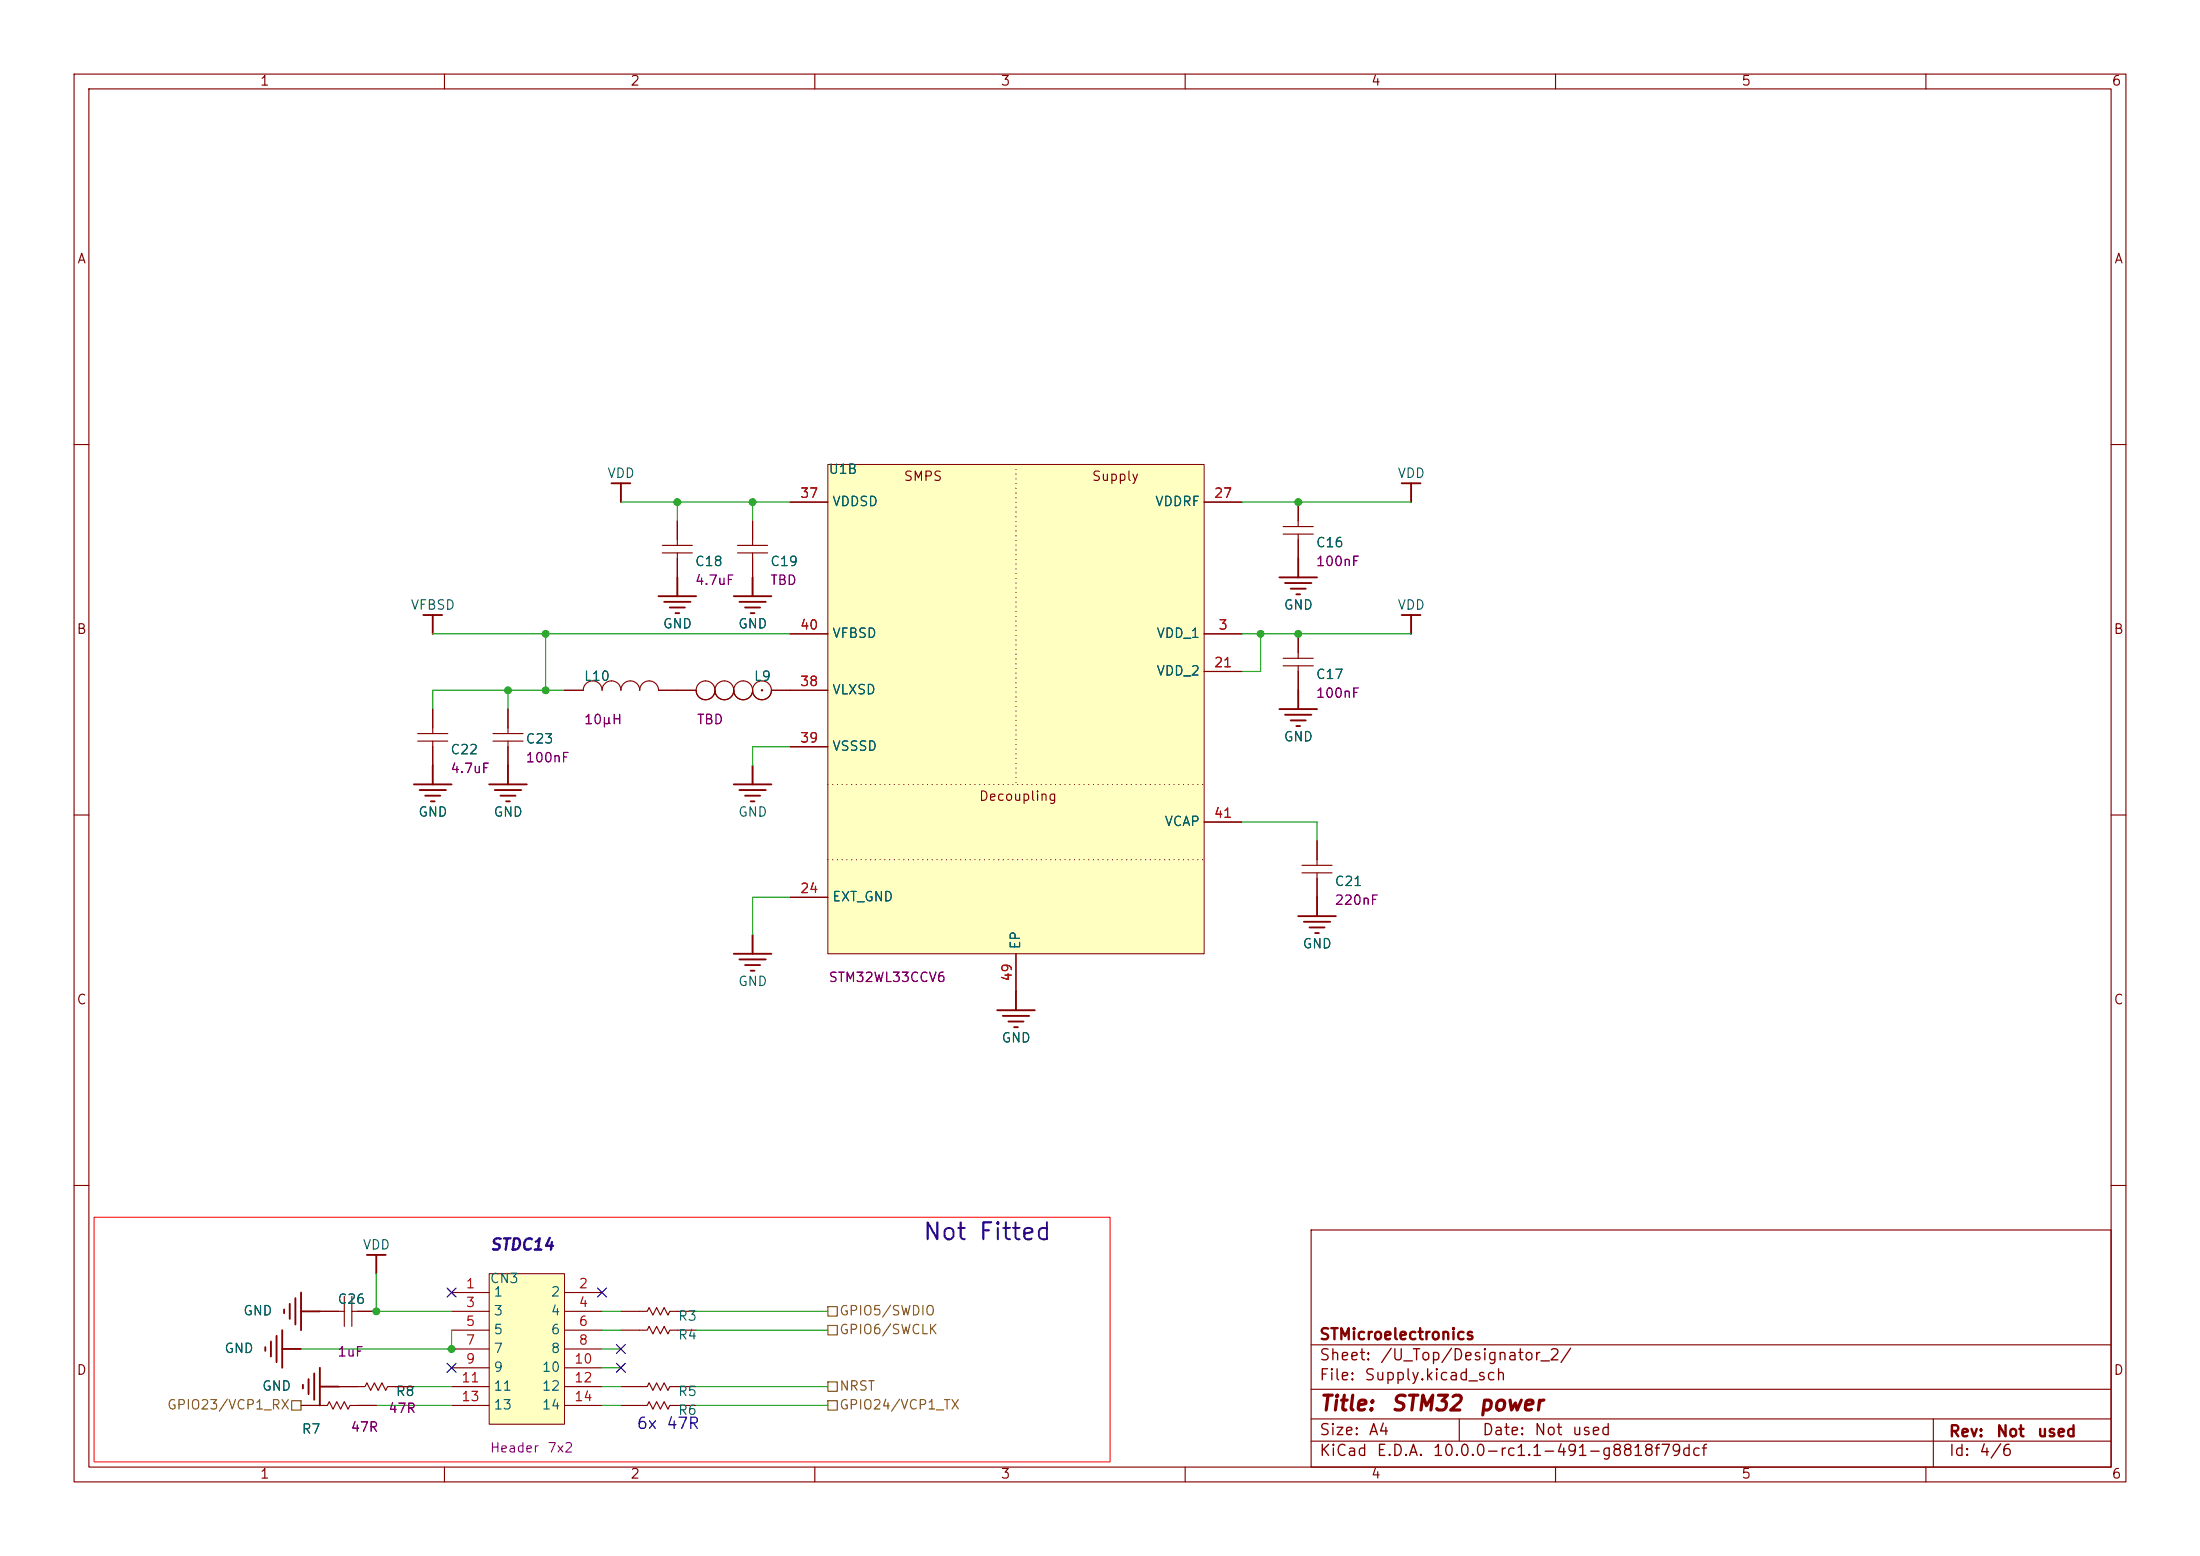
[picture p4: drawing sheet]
<svg xmlns="http://www.w3.org/2000/svg" width="297mm" height="210mm" viewBox="0 0 297 210" stroke-linecap="round" stroke-linejoin="round" font-family="sans-serif">
<g fill="none" stroke="#840000" stroke-width=".15">
<path d="M10 10h277v190h-277zM12 12h273v186h-273zM60 10v2M110 10v2M160 10v2M210 10v2M260 10v2M10 60h2M285 60h2M10 110h2M285 110h2M10 160h2"/>
<path d="M177 166h108v32h-108zM285 160h2M60 198v2M110 198v2M160 198v2M177 194.5h108M177 191.5h108M177 187.5h108M177 181.5h108M197 191.5v3M210 198v2M260 198v2"/>
<path d="M261 191.5v6.5"/>
</g>
<path d="M12.7 164.3h137.2v33h-137.2z" fill="#fff"/>
<g fill="none" stroke="#840000" stroke-width=".15">
<path d="M99.6 74.6h4M99.6 73.6h4M101.6 70.3v3.3M101.6 74.6v3.3M173.2 72.1h4.1M173.2 71.1h4.1M175.3 67.8v3.3M175.3 72.1v3.3M173.2 89.9h4.1M173.2 88.8h4.1M175.3 85.5v3.3M175.3 89.9v3.3"/>
<path d="M175.8 117.8h4M175.8 116.8h4M177.8 113.5v3.3M177.8 117.8v3.3M43.2 177h3.3M46.5 175v4M47.5 177h3.3M47.5 175v4M83.8 179.5h3.6l.2-.5 .5 1 .5-1 .6 1 .5-1 .5 1 .2-.5h3.6M83.8 177h3.6l.2-.5 .5 1 .5-1 .6 1 .5-1 .5 1 .2-.5h3.6M40.6 189.7h3.6l.2-.5 .6 1 .5-1 .5 1 .5-1 .5 1 .2-.5h3.6M83.8 187.1h3.6l.2-.5 .5 1.1 .5-1.1 .6 1.1 .5-1.1 .5 1.1 .2-.6h3.6"/>
</g>
<g fill="none" stroke="#840000" stroke-width=".25">
<path d="M189.2 65.2h2.6M190.5 65.2v2.6M57.1 83h2.6M58.4 83v2.5M172.7 95.7h5.1M173.5 96.5h3.5M174.2 97.2h2.1M175 98h.5M175.3 93.2v2.5M189.2 83h2.6M190.5 83v2.5M99.1 105.9h5"/>
<path d="M99.8 106.6h3.6M100.6 107.4h2M101.3 108.2h.6M101.6 103.3v2.6M99.1 128.7h5M99.8 129.5h3.6M100.6 130.3h2M101.3 131h.6M101.6 126.2v2.5M134.6 136.3h5.1M135.4 137.1h3.5M136.1 137.9h2.1"/>
<path d="M136.9 138.6h.5M137.2 133.8v2.5M38.1 179.5v5.1M38.4 176.7v.5M39.1 176v2M39.9 175.2v3.6M40.6 174.4v5.1M40.6 177h2.6M49.5 169.4h2.6M50.8 169.4v2.5M35.8 181.8v.5M36.6 181.1v2"/>
<path d="M37.3 180.3v3.5M38.1 182.1h2.5M40.9 186.9v.5M41.7 186.1v2.1M42.4 185.4v3.5M43.2 184.6v5.1M43.2 187.1h2.5"/>
</g>
<path d="M66 171.9h10.2v20.3h-10.2z" fill="#ffffc2"/>
<path d="M66 171.9h10.2v20.3h-10.2z" fill="none" stroke="#800000" stroke-width=".14"/>
<g fill="none" stroke="#840000" stroke-width=".15">
<path d="M89.4 74.6h4.1M89.4 73.6h4.1M91.4 70.3v3.3M91.4 74.6v3.3M61 174.4h5M61 177h5M61 179.5h5M76.2 174.4h5.1M76.2 177h5.1M76.2 179.5h5.1M45.7 187.1h3.6l.2-.5 .5 1.1 .5-1.1 .6 1.1 .5-1.1 .5 1.1 .2-.6h3.6M61 182.1h5"/>
<path d="M61 184.6h5M61 187.1h5M61 189.7h5M76.2 182.1h5.1M76.2 184.6h5.1M76.2 187.1h5.1M76.2 189.7h5.1M83.8 189.7h3.6l.2-.5 .5 1 .5-1 .6 1 .5-1 .5 1 .2-.5h3.6"/>
</g>
<g fill="none" stroke="#840000" stroke-width=".25">
<path d="M82.5 65.2h2.6M83.8 65.2v2.6M91.4 77.9v2.6M101.6 77.9v2.6M172.7 77.9h5.1M173.5 78.7h3.5M174.2 79.5h2.1M175.3 75.4v2.5M88.9 80.5h5.1M89.7 81.2h3.5M90.4 82h2.1M91.2 82.8h.5"/>
<path d="M99.1 80.5h5M99.8 81.2h3.6M100.6 82h2M101.3 82.8h.6M175 80.2h.5M175.3 123.6h5M176 124.4h3.6M176.8 125.2h2M177.5 125.9h.6M177.8 121.1v2.5"/>
</g>
<path d="M111.8 62.7h50.8v66h-50.8z" fill="#ffffc2"/>
<path d="M137.2 62.7v43.2M111.8 116h50.8M111.8 105.9h50.8" fill="none" stroke="#840000" stroke-width=".15" stroke-dasharray="0 .6"/>
<path d="M111.8 62.7h50.8v66h-50.8z" fill="none" stroke="#800000" stroke-width=".14"/>
<g fill="none" stroke="#840000" stroke-width=".15">
<path d="M91.4 70.3v2.5M91.4 75.4v2.5M101.6 70.3v2.5M101.6 75.4v2.5M106.7 67.8h5.1M162.6 67.8h5M175.3 67.8v2.5M175.3 72.8v2.6M56.4 99h4.1M58.4 95.7v3.3M66.5 99h4.1M68.6 95.7v3.3"/>
<path d="M76.2 93.2h2.5v-.1a1.27 1.27 0 0 1 1.4-1.2 1.27 1.27 0 0 1 1.2 1.3 1.27 1.27 0 0 1 1.3-1.3 1.27 1.27 0 0 1 1.2 1.3 1.27 1.27 0 0 1 1.3-1.3 1.27 1.27 0 0 1 1.3 1.3 1.27 1.27 0 0 1 1.2-1.3 1.27 1.27 0 0 1 1.3 1.3h5.1v.1a1.27 1.27 0 0 0 2 .9 1.27 1.27 0 0 0-.2-2.2 1.27 1.27 0 0 0-1.8 1.2 1.27 1.27 0 0 0 1.3 1.2 1.27 1.27 0 0 0 1.2-1.2 1.27 1.27 0 0 0 1.9 1 1.27 1.27 0 0 0 0-2.2 1.27 1.27 0 0 0-1.9 1.1 1.27 1.27 0 0 0 1.2 1.3 1.27 1.27 0 0 0 1.4-1.2 1.27 1.27 0 0 0 1.9 1 1.27 1.27 0 0 0 0-2.2 1.27 1.27 0 0 0-1.9 1.1 1.27 1.27 0 0 0 1.2 1.3 1.27 1.27 0 0 0 1.3-1.2 1.27 1.27 0 0 0 1.9 1 1.27 1.27 0 0 0 0-2.2 1.27 1.27 0 0 0-1.9 1.1 1.27 1.27 0 0 0 1.2 1.3 1.27 1.27 0 0 0 1.3-1.2h7.7M106.7 85.5h5.1M162.6 85.5h5M162.6 90.6h5M175.3 85.5v2.6M175.3 90.6v2.6M56.4 100h4.1M58.4 100v3.3M66.5 100h4.1M68.6 100v3.3M106.7 100.8h5.1M162.6 110.9h5"/>
<path d="M177.8 113.5v2.5M177.8 118.6v2.5M106.7 121.1h5.1M137.2 128.7v5.1M43.2 177h2.5M48.3 177h2.5M40.6 189.7h2.6M45.7 187.1h2.6M48.3 189.7h2.5M53.3 187.1h2.6"/>
</g>
<circle cx="102.9" cy="93.2" r=".09" fill="#840000" stroke="#840000" stroke-width=".15"/>
<path d="M55.9 105.9h5.1M56.6 106.6h3.6M57.4 107.4h2M58.2 108.2h.5M58.4 103.3v2.6M66 105.9h5.1M66.8 106.6h3.6M67.6 107.4h2M68.3 108.2h.5M68.6 103.3v2.6" fill="none" stroke="#840000" stroke-width=".25"/>
<path d="M111.8 178.9h1.2v1.3h-1.2zM111.8 176.4h1.2v1.2h-1.2zM39.4 189.1h1.2v1.2h-1.2zM111.8 189.1h1.2v1.2h-1.2zM111.8 186.5h1.2v1.3h-1.2z" fill="none" stroke="#725600" stroke-width=".15"/>
<g fill="none" stroke="#009600" stroke-width=".15">
<path d="M83.8 67.8h22.9M91.4 67.8v2.5M101.6 67.8v2.5M167.6 67.8h22.9M58.4 85.5h48.3M68.6 93.2v2.5M73.7 85.5v7.7M76.2 93.2h-17.8v2.5M167.6 85.5h22.9M170.2 85.5v5.1h-2.6M106.7 100.8h-5.1v2.5M167.6 110.9h10.2v2.6"/>
<path d="M106.7 121.1h-5.1v5.1M50.8 171.9v5.1h10.2M61 179.5v2.6h-20.4M81.3 177h2.5M81.3 179.5h2.5M94 177h17.8M94 179.5h17.8M50.8 189.7h10.2M55.9 187.1h5.1M81.3 182.1h2.5M81.3 187.1h2.5M81.3 189.7h2.5"/>
<path d="M81.3 184.6h2.5M94 187.1h17.8M94 189.7h17.8"/>
</g>
<path d="M60.4 173.8l1.2 1.3M61.6 173.8l-1.2 1.3M80.7 173.8l1.2 1.3M81.9 173.8l-1.2 1.3M60.4 184l1.2 1.2M61.6 184l-1.2 1.2M83.2 184l1.2 1.2M83.2 181.5l1.2 1.2M84.4 184l-1.2 1.2M84.4 181.5l-1.2 1.2" fill="none" stroke="#000084" stroke-width=".15"/>
<path d="M12.7 164.3h137.2v33h-137.2z" fill="none" stroke="#f00" stroke-width=".14"/>
<g fill="#009600" stroke="#009600" stroke-width=".14">
<circle cx="50.8" cy="177" r=".46"/>
<circle cx="61" cy="182.1" r=".46"/>
<circle cx="91.4" cy="67.8" r=".46"/>
<circle cx="73.7" cy="85.5" r=".46"/>
<circle cx="73.7" cy="93.2" r=".46"/>
<circle cx="68.6" cy="93.2" r=".46"/>
<circle cx="101.6" cy="67.8" r=".46"/>
<circle cx="175.3" cy="67.8" r=".46"/>
<circle cx="170.2" cy="85.5" r=".46"/>
<circle cx="175.3" cy="85.5" r=".46"/>
</g>
<g font-size="2.3" fill="#0000c2">
<text x="124.5" y="167.9">Not</text>
<text x="132" y="167.9">Fitted</text>
</g>
<g font-size="2" fill="#840000">
<text x="178" y="190.9">Title:</text>
<text x="187.7" y="190.9">STM32</text>
<text x="199.5" y="190.9">power</text>
</g>
<g font-size="1.5" fill="#0000c2">
<text x="66" y="169.1">STDC14</text>
<text x="85.9" y="193.2">6x</text>
<text x="89.9" y="193.2">47R</text>
</g>
<g font-size="1.5" fill="#840000">
<text x="178" y="184">Sheet:</text>
<text x="178" y="181.2">STMicroelectronics</text>
<text x="186.2" y="184">/U_Top/Designator_2/</text>
<text x="178" y="186.7">File:</text>
<text x="184.1" y="186.7">Supply.kicad_sch</text>
<text x="178" y="196.9">KiCad</text>
<text x="178" y="194.1">Size:</text>
<text x="184.7" y="194.1">A4</text>
<text x="185.7" y="196.9">E.D.A.</text>
<text x="193.3" y="196.9">10.0.0-rc1.1-491-g8818f79dcf</text>
<text x="200" y="194.1">Date:</text>
<text x="207" y="194.1">Not</text>
<text x="212.1" y="194.1">used</text>
<text x="263" y="194.3">Rev:</text>
<text x="263" y="196.9">Id:</text>
<text x="267.1" y="196.9">4/6</text>
<text x="269.4" y="194.3">Not</text>
<text x="274.9" y="194.3">used</text>
</g>
<g font-size="1.3" fill="#840000">
<text x="35" y="11.9">1</text>
<text x="85" y="11.9">2</text>
<text x="135" y="11.9">3</text>
<text x="185" y="11.9">4</text>
<text x="235" y="11.9">5</text>
<text x="285" y="11.9">6</text>
<text x="10.3" y="35.9">A</text>
<text x="285.3" y="35.9">A</text>
<text x="121.9" y="65.2">SMPS</text>
<text x="147.3" y="65.2">Supply</text>
<text x="10.3" y="85.9">B</text>
<text x="285.3" y="85.9">B</text>
<text x="132.1" y="108.4">Decoupling</text>
<text x="10.3" y="135.9">C</text>
<text x="285.3" y="135.9">C</text>
<text x="10.3" y="185.9">D</text>
<text x="285.3" y="185.9">D</text>
<text x="35" y="199.9">1</text>
<text x="85" y="199.9">2</text>
<text x="135" y="199.9">3</text>
<text x="185" y="199.9">4</text>
<text x="235" y="199.9">5</text>
<text x="285" y="199.9">6</text>
</g>
<g font-size="1.3" fill="#006464">
<text x="81.9" y="64.8">VDD</text>
<text x="111.8" y="64.3">U1B</text>
<text x="188.6" y="64.8">VDD</text>
<text x="112.3" y="68.6">VDDSD</text>
<text x="155.9" y="68.6">VDDRF</text>
<text x="93.7" y="76.7">C18</text>
<text x="103.9" y="76.7">C19</text>
<text x="177.6" y="74.2">C16</text>
<text x="55.4" y="82.6">VFBSD</text>
<text x="173.2" y="82.6">GND</text>
<text x="188.6" y="82.6">VDD</text>
<text x="89.4" y="85.1">GND</text>
<text x="99.6" y="85.1">GND</text>
<text x="112.3" y="86.4">VFBSD</text>
<text x="156" y="86.4">VDD_1</text>
<text x="78.7" y="92.2">L10</text>
<text x="101.7" y="92.2">L9</text>
<text x="112.3" y="94">VLXSD</text>
<text x="156" y="91.5">VDD_2</text>
<text x="177.6" y="92">C17</text>
<text x="70.9" y="100.7">C23</text>
<text x="112.3" y="101.7">VSSSD</text>
<text x="173.2" y="100.4">GND</text>
<text x="60.7" y="102.1">C22</text>
<text x="56.4" y="110.5">GND</text>
<text x="66.5" y="110.5">GND</text>
<text x="99.6" y="110.5">GND</text>
<text x="157.1" y="111.8">VCAP</text>
<text x="180.1" y="119.9">C21</text>
<text x="112.3" y="122">EXT_GND</text>
<text x="138" y="128.2" transform="rotate(-90 138 128.2)">EP</text>
<text x="175.8" y="128.3">GND</text>
<text x="99.6" y="133.4">GND</text>
<text x="135.1" y="141">GND</text>
<text x="48.9" y="169">VDD</text>
<text x="66" y="173.5">CN3</text>
<text x="32.7" y="177.9">GND</text>
<text x="45.5" y="176.3">C26</text>
<text x="66.5" y="175.3">1</text>
<text x="66.5" y="177.9">3</text>
<text x="74.3" y="175.3">2</text>
<text x="74.3" y="177.9">4</text>
<text x="91.4" y="178.6">R3</text>
<text x="30.2" y="182.9">GND</text>
<text x="66.5" y="180.4">5</text>
<text x="66.5" y="182.9">7</text>
<text x="66.5" y="185.5">9</text>
<text x="73.1" y="185.5">10</text>
<text x="74.3" y="180.4">6</text>
<text x="74.3" y="182.9">8</text>
<text x="91.4" y="181.1">R4</text>
<text x="35.3" y="188">GND</text>
<text x="53.3" y="188.7">R8</text>
<text x="66.5" y="188">11</text>
<text x="66.5" y="190.6">13</text>
<text x="73.1" y="188">12</text>
<text x="73.1" y="190.6">14</text>
<text x="91.4" y="188.7">R5</text>
<text x="91.4" y="191.3">R6</text>
<text x="40.6" y="193.8">R7</text>
</g>
<g font-size="1.3" fill="#a90000">
<text x="107.9" y="67.5">37</text>
<text x="163.8" y="67.5">27</text>
<text x="107.9" y="85.3">40</text>
<text x="164.4" y="85.3">3</text>
<text x="107.9" y="92.9">38</text>
<text x="163.8" y="90.4">21</text>
<text x="107.9" y="100.5">39</text>
<text x="163.8" y="110.7">41</text>
<text x="107.9" y="120.9">24</text>
<text x="136.9" y="132.6" transform="rotate(-90 136.9 132.6)">49</text>
<text x="62.8" y="174.2">1</text>
<text x="62.8" y="176.7">3</text>
<text x="62.8" y="179.3">5</text>
<text x="78" y="174.2">2</text>
<text x="78" y="176.7">4</text>
<text x="78" y="179.3">6</text>
<text x="62.8" y="181.8">7</text>
<text x="62.8" y="184.4">9</text>
<text x="77.4" y="184.4">10</text>
<text x="78" y="181.8">8</text>
<text x="62.2" y="186.9">11</text>
<text x="62.2" y="189.4">13</text>
<text x="77.4" y="186.9">12</text>
<text x="77.4" y="189.4">14</text>
</g>
<g font-size="1.3" fill="#840084">
<text x="177.6" y="76.7">100nF</text>
<text x="93.7" y="79.3">4.7uF</text>
<text x="103.9" y="79.3">TBD</text>
<text x="177.6" y="94.5">100nF</text>
<text x="78.7" y="98.1">10µH</text>
<text x="94" y="98.1">TBD</text>
<text x="60.7" y="104.7">4.7uF</text>
<text x="70.9" y="103.2">100nF</text>
<text x="180.1" y="122.4">220nF</text>
<text x="111.8" y="132.9">STM32WL33CCV6</text>
<text x="45.5" y="183.4">1uF</text>
<text x="52.3" y="191">47R</text>
<text x="47.3" y="193.6">47R</text>
<text x="66" y="196.4">Header</text>
<text x="73.8" y="196.4">7x2</text>
</g>
<g font-size="1.3" fill="#725600">
<text x="113.2" y="177.9">GPIO5/SWDIO</text>
<text x="113.2" y="180.4">GPIO6/SWCLK</text>
<text x="22.5" y="190.6">GPIO23/VCP1_RX</text>
<text x="113.2" y="190.6">GPIO24/VCP1_TX</text>
<text x="113.2" y="188">NRST</text>
</g>
</svg>
